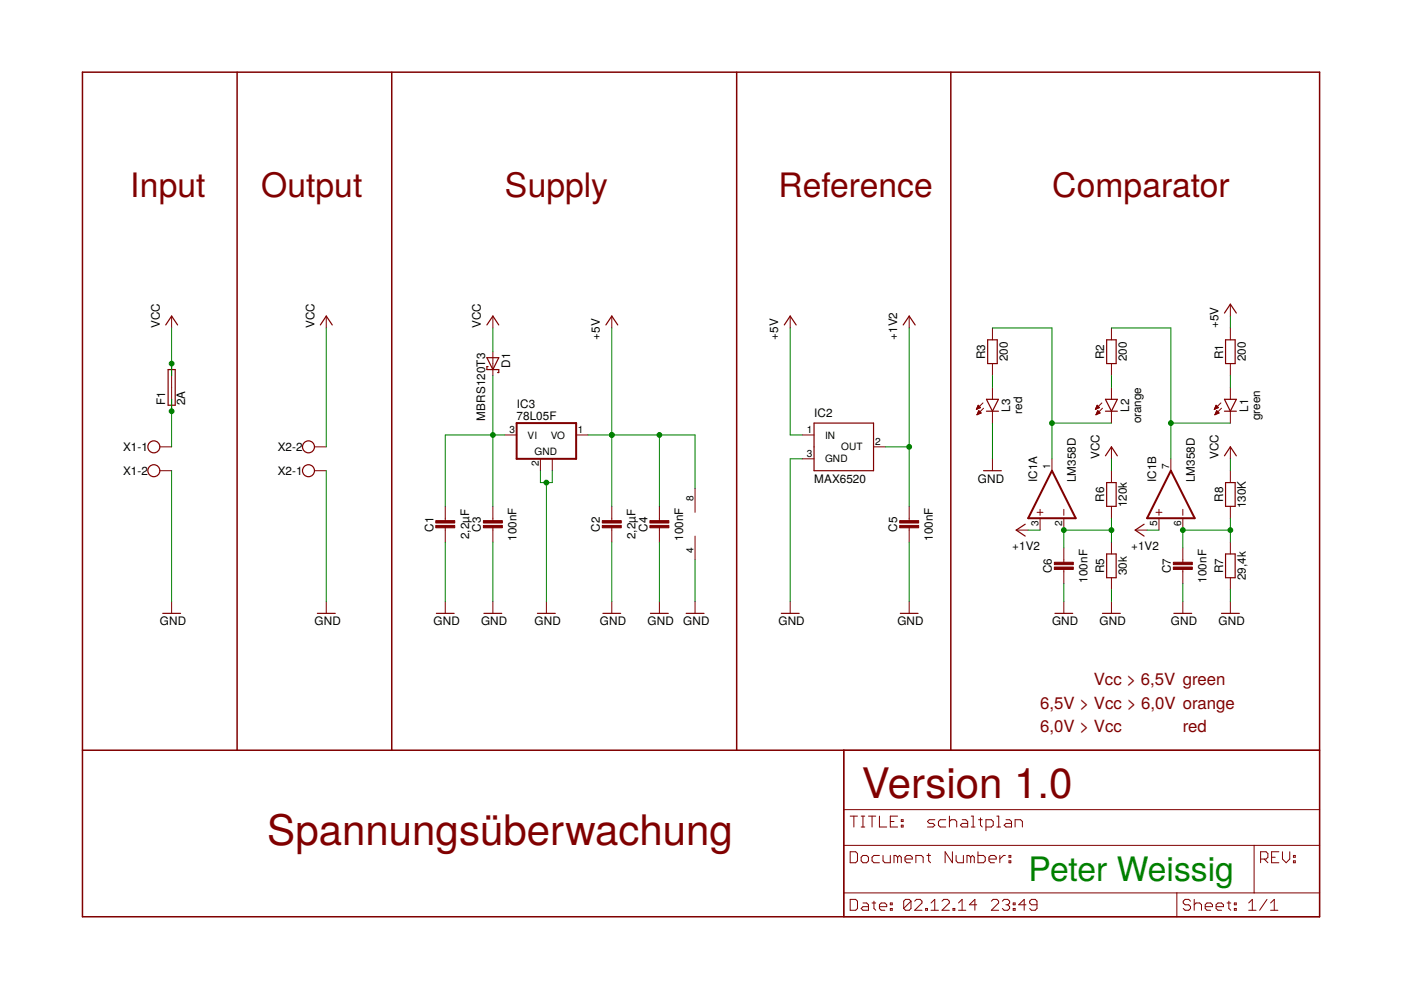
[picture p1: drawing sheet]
<?xml version="1.0" encoding="utf-8"?>
<!DOCTYPE eagle SYSTEM "eagle.dtd">
<eagle version="6.5.0">
<drawing>
<settings>
<setting alwaysvectorfont="no"/>
<setting verticaltext="up"/>
</settings>
<grid distance="0.1" unitdist="inch" unit="inch" style="lines" multiple="1" display="no" altdistance="0.01" altunitdist="inch" altunit="inch"/>
<schematic xreflabel="%F%N/%S.%C%R" xrefpart="/%S.%C%R">
<libraries>
<library name="supply1">
<symbols>
<symbol name="+5V">
<wire x1="1.27" y1="-1.905" x2="0" y2="0" width="0.254" layer="94"/>
<wire x1="0" y1="0" x2="-1.27" y2="-1.905" width="0.254" layer="94"/>
<text x="-2.54" y="-5.08" size="1.778" layer="96" rot="R90">&gt;VALUE</text>
<pin name="+5V" x="0" y="-2.54" visible="off" length="short" direction="sup" rot="R90"/>
</symbol>
<symbol name="GND">
<wire x1="-1.905" y1="0" x2="1.905" y2="0" width="0.254" layer="94"/>
<text x="-2.54" y="-2.54" size="1.778" layer="96">&gt;VALUE</text>
<pin name="GND" x="0" y="2.54" visible="off" length="short" direction="sup" rot="R270"/>
</symbol>
<symbol name="+3V3">
<wire x1="1.27" y1="-1.905" x2="0" y2="0" width="0.254" layer="94"/>
<wire x1="0" y1="0" x2="-1.27" y2="-1.905" width="0.254" layer="94"/>
<text x="-2.54" y="-5.08" size="1.778" layer="96" rot="R90">&gt;VALUE</text>
<pin name="+3V3" x="0" y="-2.54" visible="off" length="short" direction="sup" rot="R90"/>
</symbol>
<symbol name="VCC">
<wire x1="1.27" y1="-1.905" x2="0" y2="0" width="0.254" layer="94"/>
<wire x1="0" y1="0" x2="-1.27" y2="-1.905" width="0.254" layer="94"/>
<text x="-2.54" y="-2.54" size="1.778" layer="96" rot="R90">&gt;VALUE</text>
<pin name="VCC" x="0" y="-2.54" visible="off" length="short" direction="sup" rot="R90"/>
</symbol>
</symbols>
<devicesets>
<deviceset name="+5V" prefix="P+">
<gates>
<gate name="1" symbol="+5V" x="0" y="0"/>
</gates>
<devices>
<device name="">
<technologies>
<technology name=""/>
</technologies>
</device>
</devices>
</deviceset>
<deviceset name="GND" prefix="GND">
<gates>
<gate name="1" symbol="GND" x="0" y="0"/>
</gates>
<devices>
<device name="">
<technologies>
<technology name=""/>
</technologies>
</device>
</devices>
</deviceset>
<deviceset name="+3V3" prefix="+3V3">
<gates>
<gate name="G$1" symbol="+3V3" x="0" y="0"/>
</gates>
<devices>
<device name="">
<technologies>
<technology name=""/>
</technologies>
</device>
</devices>
</deviceset>
<deviceset name="VCC" prefix="P+">
<gates>
<gate name="VCC" symbol="VCC" x="0" y="0"/>
</gates>
<devices>
<device name="">
<technologies>
<technology name=""/>
</technologies>
</device>
</devices>
</deviceset>
</devicesets>
</library>
<library name="robo_ag">
<symbols>
<symbol name="RESISTOR">
<pin name="P1" x="5.08" y="0" visible="off" length="short" direction="pas" swaplevel="1" rot="R180"/>
<pin name="P2" x="-5.08" y="0" visible="off" length="short" direction="pas" swaplevel="1"/>
<wire x1="2.54" y1="1.016" x2="2.54" y2="-1.016" width="0.254" layer="94"/>
<wire x1="2.54" y1="-1.016" x2="-2.54" y2="-1.016" width="0.254" layer="94"/>
<wire x1="-2.54" y1="-1.016" x2="-2.54" y2="1.016" width="0.254" layer="94"/>
<wire x1="-2.54" y1="1.016" x2="2.54" y2="1.016" width="0.254" layer="94"/>
<text x="0" y="1.524" size="1.778" layer="95" align="bottom-center">&gt;NAME</text>
<text x="0" y="-3.302" size="1.778" layer="96" align="bottom-center">&gt;VALUE</text>
</symbol>
<symbol name="CAPACITATOR">
<pin name="1" x="0" y="2.54" visible="off" length="short" direction="pas" swaplevel="1" rot="R270"/>
<pin name="2" x="0" y="-5.08" visible="off" length="short" direction="pas" swaplevel="1" rot="R90"/>
<wire x1="0" y1="0" x2="0" y2="-0.762" width="0.1524" layer="94"/>
<wire x1="0" y1="-2.54" x2="0" y2="-1.778" width="0.1524" layer="94"/>
<rectangle x1="-2.032" y1="-1.016" x2="2.032" y2="-0.508" layer="94"/>
<rectangle x1="-2.032" y1="-2.032" x2="2.032" y2="-1.524" layer="94"/>
<text x="-2.54" y="-1.27" size="1.778" layer="95" rot="R90" align="bottom-center">&gt;NAME</text>
<text x="5.08" y="-1.27" size="1.778" layer="96" rot="R90" align="bottom-center">&gt;VALUE</text>
</symbol>
<symbol name="LED">
<wire x1="1.27" y1="0" x2="0" y2="-2.54" width="0.254" layer="94"/>
<wire x1="0" y1="-2.54" x2="-1.27" y2="0" width="0.254" layer="94"/>
<wire x1="1.27" y1="-2.54" x2="0" y2="-2.54" width="0.254" layer="94"/>
<wire x1="0" y1="-2.54" x2="-1.27" y2="-2.54" width="0.254" layer="94"/>
<wire x1="1.27" y1="0" x2="0" y2="0" width="0.254" layer="94"/>
<wire x1="0" y1="0" x2="-1.27" y2="0" width="0.254" layer="94"/>
<wire x1="-2.032" y1="-0.762" x2="-3.429" y2="-2.159" width="0.1524" layer="94"/>
<wire x1="-1.905" y1="-1.905" x2="-3.302" y2="-3.302" width="0.1524" layer="94"/>
<text x="3.81" y="-1.27" size="1.778" layer="95" rot="R90" align="bottom-center">&gt;NAME</text>
<text x="6.35" y="-1.27" size="1.778" layer="96" rot="R90" align="bottom-center">&gt;VALUE</text>
<pin name="C" x="0" y="-5.08" visible="off" length="short" direction="pas" rot="R90"/>
<pin name="A" x="0" y="2.54" visible="off" length="short" direction="pas" rot="R270"/>
<polygon width="0.1524" layer="94">
<vertex x="-3.429" y="-2.159"/>
<vertex x="-3.048" y="-1.27"/>
<vertex x="-2.54" y="-1.778"/>
</polygon>
<polygon width="0.1524" layer="94">
<vertex x="-3.302" y="-3.302"/>
<vertex x="-2.921" y="-2.413"/>
<vertex x="-2.413" y="-2.921"/>
</polygon>
</symbol>
</symbols>
<devicesets>
<deviceset name="RESISTOR" prefix="R" uservalue="yes">
<gates>
<gate name="G$1" symbol="RESISTOR" x="0" y="0"/>
</gates>
<devices>
<device name="-0603" package="SMD_0603">
<connects>
<connect gate="G$1" pin="P1" pad="1"/>
<connect gate="G$1" pin="P2" pad="2"/>
</connects>
<technologies>
<technology name=""/>
</technologies>
</device>
<device name="-0805" package="SMD_0805">
<connects>
<connect gate="G$1" pin="P1" pad="1"/>
<connect gate="G$1" pin="P2" pad="2"/>
</connects>
<technologies>
<technology name=""/>
</technologies>
</device>
<device name="-1206" package="SMD_1206">
<connects>
<connect gate="G$1" pin="P1" pad="1"/>
<connect gate="G$1" pin="P2" pad="2"/>
</connects>
<technologies>
<technology name=""/>
</technologies>
</device>
<device name="-VERTICAL" package="R_THT_2">
<connects>
<connect gate="G$1" pin="P1" pad="1"/>
<connect gate="G$1" pin="P2" pad="2"/>
</connects>
<technologies>
<technology name="">
<attribute name="REICHELT" value="METALL x,xxk" constant="no"/>
</technology>
</technologies>
</device>
<device name="-10MM" package="R_THT_4">
<connects>
<connect gate="G$1" pin="P1" pad="1"/>
<connect gate="G$1" pin="P2" pad="2"/>
</connects>
<technologies>
<technology name=""/>
</technologies>
</device>
<device name="-12MM" package="R_THT_5">
<connects>
<connect gate="G$1" pin="P1" pad="1"/>
<connect gate="G$1" pin="P2" pad="2"/>
</connects>
<technologies>
<technology name=""/>
</technologies>
</device>
<device name="-15MM" package="R_THT_6">
<connects>
<connect gate="G$1" pin="P1" pad="1"/>
<connect gate="G$1" pin="P2" pad="2"/>
</connects>
<technologies>
<technology name=""/>
</technologies>
</device>
</devices>
</deviceset>
<deviceset name="CAPACITATOR" prefix="C" uservalue="yes">
<gates>
<gate name="G$1" symbol="CAPACITATOR" x="0" y="0"/>
</gates>
<devices>
<device name="-2,5MM" package="C_THT_2">
<connects>
<connect gate="G$1" pin="1" pad="1"/>
<connect gate="G$1" pin="2" pad="2"/>
</connects>
<technologies>
<technology name=""/>
</technologies>
</device>
<device name="-5MM" package="C_THT_3">
<connects>
<connect gate="G$1" pin="1" pad="1"/>
<connect gate="G$1" pin="2" pad="2"/>
</connects>
<technologies>
<technology name=""/>
</technologies>
</device>
<device name="-0603" package="SMD_0603">
<connects>
<connect gate="G$1" pin="1" pad="1"/>
<connect gate="G$1" pin="2" pad="2"/>
</connects>
<technologies>
<technology name=""/>
</technologies>
</device>
<device name="-0805" package="SMD_0805">
<connects>
<connect gate="G$1" pin="1" pad="1"/>
<connect gate="G$1" pin="2" pad="2"/>
</connects>
<technologies>
<technology name=""/>
</technologies>
</device>
<device name="-1206" package="SMD_1206">
<connects>
<connect gate="G$1" pin="1" pad="1"/>
<connect gate="G$1" pin="2" pad="2"/>
</connects>
<technologies>
<technology name=""/>
</technologies>
</device>
</devices>
</deviceset>
<deviceset name="LED" prefix="L" uservalue="yes">
<gates>
<gate name="G$1" symbol="LED" x="0" y="2.54"/>
</gates>
<devices>
<device name="-0603" package="LED_0603">
<connects>
<connect gate="G$1" pin="A" pad="A"/>
<connect gate="G$1" pin="C" pad="C"/>
</connects>
<technologies>
<technology name=""/>
</technologies>
</device>
<device name="-0805" package="LED_0805">
<connects>
<connect gate="G$1" pin="A" pad="A"/>
<connect gate="G$1" pin="C" pad="C"/>
</connects>
<technologies>
<technology name=""/>
</technologies>
</device>
<device name="-1206" package="LED_1206">
<connects>
<connect gate="G$1" pin="A" pad="A"/>
<connect gate="G$1" pin="C" pad="C"/>
</connects>
<technologies>
<technology name=""/>
</technologies>
</device>
<device name="-3MM" package="LED_3MM">
<connects>
<connect gate="G$1" pin="A" pad="A"/>
<connect gate="G$1" pin="C" pad="K"/>
</connects>
<technologies>
<technology name=""/>
</technologies>
</device>
<device name="-5MM" package="LED_5MM">
<connects>
<connect gate="G$1" pin="A" pad="A"/>
<connect gate="G$1" pin="C" pad="K"/>
</connects>
<technologies>
<technology name=""/>
</technologies>
</device>
<device name="-LA_E67F" package="LED_TOP_PLCC4_L">
<connects>
<connect gate="G$1" pin="A" pad="A@1 A@2 A@3"/>
<connect gate="G$1" pin="C" pad="C"/>
</connects>
<technologies>
<technology name=""/>
</technologies>
</device>
<device name="-LA_E67B" package="LED_TOP_PLCC4_R">
<connects>
<connect gate="G$1" pin="A" pad="A"/>
<connect gate="G$1" pin="C" pad="C@1 C@3 C@4"/>
</connects>
<technologies>
<technology name=""/>
</technologies>
</device>
</devices>
</deviceset>
</devicesets>
</library>
<library name="frames">
<symbols>
<symbol name="DOCFIELD">
<wire x1="0" y1="0" x2="71.12" y2="0" width="0.1016" layer="94"/>
<wire x1="101.6" y1="15.24" x2="87.63" y2="15.24" width="0.1016" layer="94"/>
<wire x1="0" y1="0" x2="0" y2="5.08" width="0.1016" layer="94"/>
<wire x1="0" y1="5.08" x2="71.12" y2="5.08" width="0.1016" layer="94"/>
<wire x1="0" y1="5.08" x2="0" y2="15.24" width="0.1016" layer="94"/>
<wire x1="101.6" y1="15.24" x2="101.6" y2="5.08" width="0.1016" layer="94"/>
<wire x1="71.12" y1="5.08" x2="71.12" y2="0" width="0.1016" layer="94"/>
<wire x1="71.12" y1="5.08" x2="87.63" y2="5.08" width="0.1016" layer="94"/>
<wire x1="71.12" y1="0" x2="101.6" y2="0" width="0.1016" layer="94"/>
<wire x1="87.63" y1="15.24" x2="87.63" y2="5.08" width="0.1016" layer="94"/>
<wire x1="87.63" y1="15.24" x2="0" y2="15.24" width="0.1016" layer="94"/>
<wire x1="87.63" y1="5.08" x2="101.6" y2="5.08" width="0.1016" layer="94"/>
<wire x1="101.6" y1="5.08" x2="101.6" y2="0" width="0.1016" layer="94"/>
<wire x1="0" y1="15.24" x2="0" y2="22.86" width="0.1016" layer="94"/>
<wire x1="101.6" y1="35.56" x2="0" y2="35.56" width="0.1016" layer="94"/>
<wire x1="101.6" y1="35.56" x2="101.6" y2="22.86" width="0.1016" layer="94"/>
<wire x1="0" y1="22.86" x2="101.6" y2="22.86" width="0.1016" layer="94"/>
<wire x1="0" y1="22.86" x2="0" y2="35.56" width="0.1016" layer="94"/>
<wire x1="101.6" y1="22.86" x2="101.6" y2="15.24" width="0.1016" layer="94"/>
<text x="1.27" y="1.27" size="2.54" layer="94" font="vector">Date:</text>
<text x="12.7" y="1.27" size="2.54" layer="94" font="vector">&gt;LAST_DATE_TIME</text>
<text x="72.39" y="1.27" size="2.54" layer="94" font="vector">Sheet:</text>
<text x="86.36" y="1.27" size="2.54" layer="94" font="vector">&gt;SHEET</text>
<text x="88.9" y="11.43" size="2.54" layer="94" font="vector">REV:</text>
<text x="1.27" y="19.05" size="2.54" layer="94" font="vector">TITLE:</text>
<text x="1.27" y="11.43" size="2.54" layer="94" font="vector">Document Number:</text>
<text x="17.78" y="19.05" size="2.54" layer="94" font="vector">&gt;DRAWING_NAME</text>
</symbol>
<symbol name="DINA4_L">
<frame x1="0" y1="0" x2="264.16" y2="180.34" columns="4" rows="4" layer="94" border-left="no" border-top="no" border-right="no" border-bottom="no"/>
</symbol>
</symbols>
<devicesets>
<deviceset name="DINA4_L" prefix="FRAME" uservalue="yes">
<gates>
<gate name="G$1" symbol="DINA4_L" x="0" y="0"/>
<gate name="G$2" symbol="DOCFIELD" x="162.56" y="0" addlevel="must"/>
</gates>
<devices>
<device name="">
<technologies>
<technology name=""/>
</technologies>
</device>
</devices>
</deviceset>
</devicesets>
</library>
<library name="maxim">
<symbols>
<symbol name="MAX6520">
<wire x1="-5.08" y1="5.08" x2="7.62" y2="5.08" width="0.254" layer="94"/>
<wire x1="7.62" y1="5.08" x2="7.62" y2="-5.08" width="0.254" layer="94"/>
<wire x1="7.62" y1="-5.08" x2="-5.08" y2="-5.08" width="0.254" layer="94"/>
<wire x1="-5.08" y1="-5.08" x2="-5.08" y2="0" width="0.254" layer="94"/>
<wire x1="-5.08" y1="0" x2="-5.08" y2="5.08" width="0.254" layer="94"/>
<text x="-5.08" y="6.35" size="1.778" layer="95">&gt;NAME</text>
<text x="-5.08" y="-7.62" size="1.778" layer="96">&gt;VALUE</text>
<pin name="IN" x="-7.62" y="2.54" length="short" direction="in"/>
<pin name="GND" x="-7.62" y="-2.54" length="short" direction="pwr"/>
<pin name="OUT" x="10.16" y="0" length="short" direction="out" rot="R180"/>
</symbol>
</symbols>
<devicesets>
<deviceset name="MAX6520" prefix="IC">
<gates>
<gate name="-1" symbol="MAX6520" x="0" y="0"/>
</gates>
<devices>
<device name="" package="SOT23">
<connects>
<connect gate="-1" pin="GND" pad="3"/>
<connect gate="-1" pin="IN" pad="1"/>
<connect gate="-1" pin="OUT" pad="2"/>
</connects>
<technologies>
<technology name="">
<attribute name="MF" value="MAXIM" constant="no"/>
<attribute name="MPN" value="MAX6520EUR-T" constant="no"/>
<attribute name="OC_FARNELL" value="unknown" constant="no"/>
<attribute name="OC_NEWARK" value="02J4586" constant="no"/>
</technology>
</technologies>
</device>
</devices>
</deviceset>
</devicesets>
</library>
<library name="linear">
<symbols>
<symbol name="78XX2GND">
<wire x1="-5.08" y1="-5.08" x2="7.62" y2="-5.08" width="0.4064" layer="94"/>
<wire x1="7.62" y1="-5.08" x2="7.62" y2="2.54" width="0.4064" layer="94"/>
<wire x1="7.62" y1="2.54" x2="-5.08" y2="2.54" width="0.4064" layer="94"/>
<wire x1="-5.08" y1="2.54" x2="-5.08" y2="-5.08" width="0.4064" layer="94"/>
<text x="-5.08" y="5.715" size="1.778" layer="95">&gt;NAME</text>
<text x="-5.08" y="3.175" size="1.778" layer="96">&gt;VALUE</text>
<text x="-1.27" y="-4.318" size="1.524" layer="95">GND</text>
<pin name="VI" x="-7.62" y="0" length="short" direction="in"/>
<pin name="GND" x="0" y="-7.62" visible="pad" length="short" direction="pas" rot="R90"/>
<pin name="VO" x="10.16" y="0" length="short" direction="pas" rot="R180"/>
<pin name="GND@1" x="2.54" y="-7.62" visible="off" length="short" direction="pas" rot="R90"/>
</symbol>
<symbol name="OPAMP">
<wire x1="-5.08" y1="5.08" x2="-5.08" y2="-5.08" width="0.4064" layer="94"/>
<wire x1="-5.08" y1="-5.08" x2="5.08" y2="0" width="0.4064" layer="94"/>
<wire x1="5.08" y1="0" x2="-5.08" y2="5.08" width="0.4064" layer="94"/>
<wire x1="-3.81" y1="3.175" x2="-3.81" y2="1.905" width="0.1524" layer="94"/>
<wire x1="-4.445" y1="2.54" x2="-3.175" y2="2.54" width="0.1524" layer="94"/>
<wire x1="-4.445" y1="-2.54" x2="-3.175" y2="-2.54" width="0.1524" layer="94"/>
<text x="2.54" y="3.175" size="1.778" layer="95">&gt;NAME</text>
<text x="2.54" y="-5.08" size="1.778" layer="96">&gt;VALUE</text>
<pin name="-IN" x="-7.62" y="-2.54" visible="pad" length="short" direction="in"/>
<pin name="+IN" x="-7.62" y="2.54" visible="pad" length="short" direction="in"/>
<pin name="OUT" x="7.62" y="0" visible="pad" length="short" direction="out" rot="R180"/>
</symbol>
<symbol name="PWR+-">
<text x="1.27" y="3.175" size="0.8128" layer="93" rot="R90">V+</text>
<text x="1.27" y="-4.445" size="0.8128" layer="93" rot="R90">V-</text>
<pin name="V+" x="0" y="7.62" visible="pad" length="middle" direction="pwr" rot="R270"/>
<pin name="V-" x="0" y="-7.62" visible="pad" length="middle" direction="pwr" rot="R90"/>
</symbol>
</symbols>
<devicesets>
<deviceset name="78L*" prefix="IC">
<gates>
<gate name="G$1" symbol="78XX2GND" x="0" y="0"/>
</gates>
<devices>
<device name="F" package="SOT89">
<connects>
<connect gate="G$1" pin="GND" pad="2"/>
<connect gate="G$1" pin="GND@1" pad="2@1"/>
<connect gate="G$1" pin="VI" pad="3"/>
<connect gate="G$1" pin="VO" pad="1"/>
</connects>
<technologies>
<technology name="05"/>
<technology name="08"/>
<technology name="09"/>
<technology name="10"/>
<technology name="12"/>
<technology name="15"/>
</technologies>
</device>
</devices>
</deviceset>
<deviceset name="LM358" prefix="IC">
<gates>
<gate name="A" symbol="OPAMP" x="15.24" y="10.16" swaplevel="1"/>
<gate name="B" symbol="OPAMP" x="15.24" y="-12.7" swaplevel="1"/>
<gate name="P" symbol="PWR+-" x="15.24" y="10.16" addlevel="request"/>
</gates>
<devices>
<device name="N" package="DIL08">
<connects>
<connect gate="A" pin="+IN" pad="3"/>
<connect gate="A" pin="-IN" pad="2"/>
<connect gate="A" pin="OUT" pad="1"/>
<connect gate="B" pin="+IN" pad="5"/>
<connect gate="B" pin="-IN" pad="6"/>
<connect gate="B" pin="OUT" pad="7"/>
<connect gate="P" pin="V+" pad="8"/>
<connect gate="P" pin="V-" pad="4"/>
</connects>
<technologies>
<technology name=""/>
</technologies>
</device>
<device name="D" package="SO08">
<connects>
<connect gate="A" pin="+IN" pad="3"/>
<connect gate="A" pin="-IN" pad="2"/>
<connect gate="A" pin="OUT" pad="1"/>
<connect gate="B" pin="+IN" pad="5"/>
<connect gate="B" pin="-IN" pad="6"/>
<connect gate="B" pin="OUT" pad="7"/>
<connect gate="P" pin="V+" pad="8"/>
<connect gate="P" pin="V-" pad="4"/>
</connects>
<technologies>
<technology name=""/>
</technologies>
</device>
<device name="MX" package="SO08">
<connects>
<connect gate="A" pin="+IN" pad="3"/>
<connect gate="A" pin="-IN" pad="2"/>
<connect gate="A" pin="OUT" pad="1"/>
<connect gate="B" pin="+IN" pad="5"/>
<connect gate="B" pin="-IN" pad="6"/>
<connect gate="B" pin="OUT" pad="7"/>
<connect gate="P" pin="V+" pad="8"/>
<connect gate="P" pin="V-" pad="4"/>
</connects>
<technologies>
<technology name=""/>
</technologies>
</device>
</devices>
</deviceset>
</devicesets>
</library>
<library name="con-wago-500">
<symbols>
<symbol name="KL">
<circle x="1.27" y="0" radius="1.27" width="0.254" layer="94"/>
<text x="0" y="0.889" size="1.778" layer="95" rot="R180">&gt;NAME</text>
<pin name="KL" x="5.08" y="0" visible="off" length="short" direction="pas" rot="R180"/>
</symbol>
<symbol name="KL+V">
<circle x="1.27" y="0" radius="1.27" width="0.254" layer="94"/>
<text x="-2.54" y="-3.683" size="1.778" layer="96">&gt;VALUE</text>
<text x="0" y="0.889" size="1.778" layer="95" rot="R180">&gt;NAME</text>
<pin name="KL" x="5.08" y="0" visible="off" length="short" direction="pas" rot="R180"/>
</symbol>
</symbols>
<devicesets>
<deviceset name="W237-102" prefix="X" uservalue="yes">
<gates>
<gate name="-1" symbol="KL" x="0" y="5.08" addlevel="always"/>
<gate name="-2" symbol="KL+V" x="0" y="0" addlevel="always"/>
</gates>
<devices>
<device name="" package="W237-102">
<connects>
<connect gate="-1" pin="KL" pad="1"/>
<connect gate="-2" pin="KL" pad="2"/>
</connects>
<technologies>
<technology name="">
<attribute name="MF" value="" constant="no"/>
<attribute name="MPN" value="237-102" constant="no"/>
<attribute name="OC_FARNELL" value="unknown" constant="no"/>
<attribute name="OC_NEWARK" value="70K9898" constant="no"/>
</technology>
</technologies>
</device>
</devices>
</deviceset>
</devicesets>
</library>
<library name="fuse">
<symbols>
<symbol name="FUSED">
<wire x1="-3.81" y1="-0.762" x2="3.81" y2="-0.762" width="0.254" layer="94"/>
<wire x1="3.81" y1="0.762" x2="-3.81" y2="0.762" width="0.254" layer="94"/>
<wire x1="3.81" y1="-0.762" x2="3.81" y2="0.762" width="0.254" layer="94"/>
<wire x1="-3.81" y1="0.762" x2="-3.81" y2="-0.762" width="0.254" layer="94"/>
<text x="-3.81" y="1.397" size="1.778" layer="95">&gt;NAME</text>
<text x="-3.81" y="-2.921" size="1.778" layer="96">&gt;VALUE</text>
<pin name="1B" x="-2.54" y="0" visible="off" length="short" direction="pas"/>
<pin name="1A" x="-5.08" y="0" visible="off" length="short" direction="pas" swaplevel="1"/>
<pin name="2A" x="5.08" y="0" visible="off" length="short" direction="pas" swaplevel="1" rot="R180"/>
<pin name="2B" x="2.54" y="0" visible="off" length="short" direction="pas" rot="R180"/>
</symbol>
</symbols>
<devicesets>
<deviceset name="SHK20L" prefix="F" uservalue="yes">
<gates>
<gate name="G$1" symbol="FUSED" x="0" y="0"/>
</gates>
<devices>
<device name="" package="SHK20L">
<connects>
<connect gate="G$1" pin="1A" pad="1A"/>
<connect gate="G$1" pin="1B" pad="1B"/>
<connect gate="G$1" pin="2A" pad="2A"/>
<connect gate="G$1" pin="2B" pad="2B"/>
</connects>
<technologies>
<technology name="">
<attribute name="MF" value="" constant="no"/>
<attribute name="MPN" value="" constant="no"/>
<attribute name="OC_FARNELL" value="unknown" constant="no"/>
<attribute name="OC_NEWARK" value="unknown" constant="no"/>
</technology>
</technologies>
</device>
</devices>
</deviceset>
</devicesets>
</library>
<library name="diode">
<symbols>
<symbol name="SCHOTTKY">
<wire x1="-1.27" y1="-1.27" x2="1.27" y2="0" width="0.254" layer="94"/>
<wire x1="1.27" y1="0" x2="-1.27" y2="1.27" width="0.254" layer="94"/>
<wire x1="1.905" y1="1.27" x2="1.27" y2="1.27" width="0.254" layer="94"/>
<wire x1="1.27" y1="1.27" x2="1.27" y2="0" width="0.254" layer="94"/>
<wire x1="-1.27" y1="1.27" x2="-1.27" y2="-1.27" width="0.254" layer="94"/>
<wire x1="1.27" y1="0" x2="1.27" y2="-1.27" width="0.254" layer="94"/>
<wire x1="1.905" y1="1.27" x2="1.905" y2="1.016" width="0.254" layer="94"/>
<wire x1="1.27" y1="-1.27" x2="0.635" y2="-1.27" width="0.254" layer="94"/>
<wire x1="0.635" y1="-1.016" x2="0.635" y2="-1.27" width="0.254" layer="94"/>
<text x="-2.286" y="1.905" size="1.778" layer="95">&gt;NAME</text>
<text x="-2.286" y="-3.429" size="1.778" layer="96">&gt;VALUE</text>
<pin name="A" x="-2.54" y="0" visible="off" length="short" direction="pas"/>
<pin name="C" x="2.54" y="0" visible="off" length="short" direction="pas" rot="R180"/>
</symbol>
</symbols>
<devicesets>
<deviceset name="MBRS130LT3" prefix="D">
<gates>
<gate name="G$1" symbol="SCHOTTKY" x="0" y="0"/>
</gates>
<devices>
<device name="" package="SMB">
<connects>
<connect gate="G$1" pin="A" pad="A"/>
<connect gate="G$1" pin="C" pad="C"/>
</connects>
<technologies>
<technology name=""/>
</technologies>
</device>
</devices>
</deviceset>
</devicesets>
</library>
</libraries>
<attributes>
</attributes>
<variantdefs>
</variantdefs>
<classes>
<class number="0" name="default" width="0" drill="0">
</class>
</classes>
<parts>
<part name="GND2" library="supply1" deviceset="GND" device=""/>
<part name="R6" library="robo_ag" deviceset="RESISTOR" device="-1206" value="120k"/>
<part name="GND3" library="supply1" deviceset="GND" device=""/>
<part name="GND4" library="supply1" deviceset="GND" device=""/>
<part name="GND5" library="supply1" deviceset="GND" device=""/>
<part name="FRAME2" library="frames" deviceset="DINA4_L" device=""/>
<part name="C4" library="robo_ag" deviceset="CAPACITATOR" device="-1206" value="100nF"/>
<part name="C2" library="robo_ag" deviceset="CAPACITATOR" device="-1206" value="2,2µF"/>
<part name="IC2" library="maxim" deviceset="MAX6520" device=""/>
<part name="IC3" library="linear" deviceset="78L*" device="F" technology="05"/>
<part name="X1" library="con-wago-500" deviceset="W237-102" device=""/>
<part name="F1" library="fuse" deviceset="SHK20L" device="" value="2A"/>
<part name="P+3" library="supply1" deviceset="VCC" device=""/>
<part name="GND6" library="supply1" deviceset="GND" device=""/>
<part name="X2" library="con-wago-500" deviceset="W237-102" device=""/>
<part name="P+2" library="supply1" deviceset="VCC" device=""/>
<part name="D1" library="diode" deviceset="MBRS130LT3" device="" value="MBRS120T3"/>
<part name="P+1" library="supply1" deviceset="VCC" device=""/>
<part name="P+4" library="supply1" deviceset="+5V" device=""/>
<part name="C3" library="robo_ag" deviceset="CAPACITATOR" device="-1206" value="100nF"/>
<part name="GND1" library="supply1" deviceset="GND" device=""/>
<part name="C1" library="robo_ag" deviceset="CAPACITATOR" device="-1206" value="2,2µF"/>
<part name="GND7" library="supply1" deviceset="GND" device=""/>
<part name="P+5" library="supply1" deviceset="+5V" device=""/>
<part name="GND8" library="supply1" deviceset="GND" device=""/>
<part name="C5" library="robo_ag" deviceset="CAPACITATOR" device="-1206" value="100nF"/>
<part name="GND9" library="supply1" deviceset="GND" device=""/>
<part name="+3V2" library="supply1" deviceset="+3V3" device="" value="+1V2"/>
<part name="IC1" library="linear" deviceset="LM358" device="D"/>
<part name="+3V1" library="supply1" deviceset="+3V3" device="" value="+1V2"/>
<part name="R5" library="robo_ag" deviceset="RESISTOR" device="-1206" value="30k"/>
<part name="GND10" library="supply1" deviceset="GND" device=""/>
<part name="R8" library="robo_ag" deviceset="RESISTOR" device="-1206" value="130K"/>
<part name="+3V3" library="supply1" deviceset="+3V3" device="" value="+1V2"/>
<part name="R7" library="robo_ag" deviceset="RESISTOR" device="-1206" value="29,4k"/>
<part name="GND11" library="supply1" deviceset="GND" device=""/>
<part name="L1" library="robo_ag" deviceset="LED" device="-3MM" value="green"/>
<part name="R1" library="robo_ag" deviceset="RESISTOR" device="-1206" value="200"/>
<part name="P+8" library="supply1" deviceset="+5V" device=""/>
<part name="R3" library="robo_ag" deviceset="RESISTOR" device="-1206" value="200"/>
<part name="L3" library="robo_ag" deviceset="LED" device="-3MM" value="red"/>
<part name="GND12" library="supply1" deviceset="GND" device=""/>
<part name="L2" library="robo_ag" deviceset="LED" device="-3MM" value="orange"/>
<part name="R2" library="robo_ag" deviceset="RESISTOR" device="-1206" value="200"/>
<part name="P+6" library="supply1" deviceset="VCC" device=""/>
<part name="P+7" library="supply1" deviceset="VCC" device=""/>
<part name="C6" library="robo_ag" deviceset="CAPACITATOR" device="-1206" value="100nF"/>
<part name="C7" library="robo_ag" deviceset="CAPACITATOR" device="-1206" value="100nF"/>
<part name="GND13" library="supply1" deviceset="GND" device=""/>
<part name="GND14" library="supply1" deviceset="GND" device=""/>
<part name="GND15" library="supply1" deviceset="GND" device=""/>
</parts>
<sheets>
<sheet>
<plain>
<text x="194.31" y="152.4" size="5.08" layer="94">Input</text>
<text x="223.52" y="13.97" size="6.35" layer="94">Spannungsüberwachung</text>
<text x="386.08" y="6.35" size="5.08" layer="91">Peter Weissig</text>
<text x="350.52" y="24.13" size="6.35" layer="94">Version 1.0</text>
<text x="274.32" y="152.4" size="5.08" layer="94">Supply</text>
<text x="391.16" y="152.4" size="5.08" layer="94">Comparator</text>
<wire x1="369.57" y1="34.29" x2="369.57" y2="179.07" width="0.3048" layer="94"/>
<wire x1="217.17" y1="34.29" x2="217.17" y2="179.07" width="0.3048" layer="94"/>
<wire x1="217.17" y1="34.29" x2="184.15" y2="34.29" width="0.3048" layer="94"/>
<text x="222.25" y="152.4" size="5.08" layer="94">Output</text>
<wire x1="250.19" y1="34.29" x2="250.19" y2="179.07" width="0.3048" layer="94"/>
<wire x1="369.57" y1="34.29" x2="346.71" y2="34.29" width="0.3048" layer="94"/>
<wire x1="346.71" y1="34.29" x2="323.85" y2="34.29" width="0.3048" layer="94"/>
<wire x1="323.85" y1="34.29" x2="250.19" y2="34.29" width="0.3048" layer="94"/>
<wire x1="250.19" y1="34.29" x2="217.17" y2="34.29" width="0.3048" layer="94"/>
<wire x1="448.31" y1="34.29" x2="369.57" y2="34.29" width="0.3048" layer="94"/>
<wire x1="323.85" y1="34.29" x2="323.85" y2="179.07" width="0.3048" layer="94"/>
<text x="332.74" y="152.4" size="5.08" layer="94">Reference</text>
<wire x1="346.71" y1="34.29" x2="346.71" y2="-1.27" width="0.3048" layer="94"/>
<text x="400.05" y="48.26" size="2.54" layer="94">Vcc &gt; 6,5V</text>
<text x="388.62" y="43.18" size="2.54" layer="94">6,5V &gt; Vcc &gt; 6,0V</text>
<text x="388.62" y="38.1" size="2.54" layer="94">6,0V &gt; Vcc</text>
<text x="419.1" y="48.26" size="2.54" layer="94">green</text>
<text x="419.1" y="43.18" size="2.54" layer="94">orange</text>
<text x="419.1" y="38.1" size="2.54" layer="94">red</text>
</plain>
<instances>
<instance part="GND2" gate="1" x="203.2" y="63.5"/>
<instance part="R6" gate="G$1" x="403.86" y="88.9" rot="MR270"/>
<instance part="GND3" gate="1" x="283.21" y="63.5"/>
<instance part="GND4" gate="1" x="297.18" y="63.5"/>
<instance part="GND5" gate="1" x="307.34" y="63.5"/>
<instance part="FRAME2" gate="G$1" x="184.15" y="-1.27"/>
<instance part="FRAME2" gate="G$2" x="346.71" y="-1.27"/>
<instance part="C4" gate="G$1" x="307.34" y="83.82"/>
<instance part="C2" gate="G$1" x="297.18" y="83.82"/>
<instance part="IC2" gate="-1" x="345.44" y="99.06"/>
<instance part="IC3" gate="G$1" x="281.94" y="101.6"/>
<instance part="X1" gate="-1" x="198.12" y="99.06"/>
<instance part="X1" gate="-2" x="198.12" y="93.98"/>
<instance part="F1" gate="G$1" x="203.2" y="111.76" rot="R90"/>
<instance part="P+3" gate="VCC" x="203.2" y="127"/>
<instance part="GND6" gate="1" x="236.22" y="63.5"/>
<instance part="X2" gate="-1" x="231.14" y="93.98"/>
<instance part="X2" gate="-2" x="231.14" y="99.06"/>
<instance part="P+2" gate="VCC" x="236.22" y="127"/>
<instance part="D1" gate="G$1" x="271.78" y="116.84" rot="R270"/>
<instance part="P+1" gate="VCC" x="271.78" y="127"/>
<instance part="P+4" gate="1" x="297.18" y="127"/>
<instance part="C3" gate="G$1" x="271.78" y="83.82"/>
<instance part="GND1" gate="1" x="271.78" y="63.5"/>
<instance part="C1" gate="G$1" x="261.62" y="83.82"/>
<instance part="GND7" gate="1" x="261.62" y="63.5"/>
<instance part="P+5" gate="1" x="335.28" y="127"/>
<instance part="GND8" gate="1" x="335.28" y="63.5"/>
<instance part="C5" gate="G$1" x="360.68" y="83.82"/>
<instance part="GND9" gate="1" x="360.68" y="63.5"/>
<instance part="+3V2" gate="G$1" x="360.68" y="127"/>
<instance part="IC1" gate="A" x="391.16" y="88.9" rot="R90"/>
<instance part="IC1" gate="P" x="314.96" y="82.55"/>
<instance part="+3V1" gate="G$1" x="383.54" y="81.28" rot="R90"/>
<instance part="R5" gate="G$1" x="403.86" y="73.66" rot="MR270"/>
<instance part="GND10" gate="1" x="403.86" y="63.5"/>
<instance part="R8" gate="G$1" x="429.26" y="88.9" rot="MR270"/>
<instance part="IC1" gate="B" x="416.56" y="88.9" rot="R90"/>
<instance part="+3V3" gate="G$1" x="408.94" y="81.28" rot="R90"/>
<instance part="R7" gate="G$1" x="429.26" y="73.66" rot="MR270"/>
<instance part="GND11" gate="1" x="429.26" y="63.5"/>
<instance part="L1" gate="G$1" x="429.26" y="109.22"/>
<instance part="R1" gate="G$1" x="429.26" y="119.38" rot="R90"/>
<instance part="P+8" gate="1" x="429.26" y="129.54"/>
<instance part="R3" gate="G$1" x="378.46" y="119.38" rot="R90"/>
<instance part="L3" gate="G$1" x="378.46" y="109.22"/>
<instance part="GND12" gate="1" x="378.46" y="93.98" rot="MR0"/>
<instance part="L2" gate="G$1" x="403.86" y="109.22"/>
<instance part="R2" gate="G$1" x="403.86" y="119.38" rot="R90"/>
<instance part="P+6" gate="VCC" x="403.86" y="99.06"/>
<instance part="P+7" gate="VCC" x="429.26" y="99.06"/>
<instance part="C6" gate="G$1" x="393.7" y="74.93"/>
<instance part="C7" gate="G$1" x="419.1" y="74.93"/>
<instance part="GND13" gate="1" x="393.7" y="63.5"/>
<instance part="GND14" gate="1" x="419.1" y="63.5"/>
<instance part="GND15" gate="1" x="314.96" y="63.5"/>
</instances>
<busses>
</busses>
<nets>
<net name="GND" class="0">
<segment>
<wire x1="281.94" y1="93.98" x2="281.94" y2="91.44" width="0.1524" layer="91"/>
<pinref part="GND3" gate="1" pin="GND"/>
<pinref part="IC3" gate="G$1" pin="GND@1"/>
<wire x1="284.48" y1="93.98" x2="284.48" y2="91.44" width="0.1524" layer="91"/>
<wire x1="284.48" y1="91.44" x2="283.21" y2="91.44" width="0.1524" layer="91"/>
<wire x1="283.21" y1="91.44" x2="281.94" y2="91.44" width="0.1524" layer="91"/>
<wire x1="283.21" y1="66.04" x2="283.21" y2="91.44" width="0.1524" layer="91"/>
<junction x="283.21" y="91.44"/>
<pinref part="IC3" gate="G$1" pin="GND"/>
</segment>
<segment>
<wire x1="297.18" y1="66.04" x2="297.18" y2="78.74" width="0.1524" layer="91"/>
<pinref part="GND4" gate="1" pin="GND"/>
<pinref part="C2" gate="G$1" pin="2"/>
</segment>
<segment>
<pinref part="GND2" gate="1" pin="GND"/>
<wire x1="203.2" y1="93.98" x2="203.2" y2="66.04" width="0.1524" layer="91"/>
<pinref part="X1" gate="-2" pin="KL"/>
</segment>
<segment>
<pinref part="GND5" gate="1" pin="GND"/>
<wire x1="307.34" y1="78.74" x2="307.34" y2="66.04" width="0.1524" layer="91"/>
<pinref part="C4" gate="G$1" pin="2"/>
</segment>
<segment>
<pinref part="GND1" gate="1" pin="GND"/>
<pinref part="C3" gate="G$1" pin="2"/>
<wire x1="271.78" y1="66.04" x2="271.78" y2="78.74" width="0.1524" layer="91"/>
</segment>
<segment>
<pinref part="C1" gate="G$1" pin="2"/>
<pinref part="GND7" gate="1" pin="GND"/>
<wire x1="261.62" y1="78.74" x2="261.62" y2="66.04" width="0.1524" layer="91"/>
</segment>
<segment>
<pinref part="GND8" gate="1" pin="GND"/>
<pinref part="IC2" gate="-1" pin="GND"/>
<wire x1="335.28" y1="66.04" x2="335.28" y2="96.52" width="0.1524" layer="91"/>
<wire x1="335.28" y1="96.52" x2="337.82" y2="96.52" width="0.1524" layer="91"/>
</segment>
<segment>
<pinref part="GND9" gate="1" pin="GND"/>
<pinref part="C5" gate="G$1" pin="2"/>
<wire x1="360.68" y1="66.04" x2="360.68" y2="78.74" width="0.1524" layer="91"/>
</segment>
<segment>
<pinref part="R5" gate="G$1" pin="P1"/>
<pinref part="GND10" gate="1" pin="GND"/>
<wire x1="403.86" y1="66.04" x2="403.86" y2="68.58" width="0.1524" layer="91"/>
</segment>
<segment>
<pinref part="R7" gate="G$1" pin="P1"/>
<pinref part="GND11" gate="1" pin="GND"/>
<wire x1="429.26" y1="66.04" x2="429.26" y2="68.58" width="0.1524" layer="91"/>
</segment>
<segment>
<pinref part="L3" gate="G$1" pin="C"/>
<pinref part="GND12" gate="1" pin="GND"/>
<wire x1="378.46" y1="104.14" x2="378.46" y2="96.52" width="0.1524" layer="91"/>
</segment>
<segment>
<pinref part="GND13" gate="1" pin="GND"/>
<pinref part="C6" gate="G$1" pin="2"/>
<wire x1="393.7" y1="66.04" x2="393.7" y2="69.85" width="0.1524" layer="91"/>
</segment>
<segment>
<pinref part="GND14" gate="1" pin="GND"/>
<pinref part="C7" gate="G$1" pin="2"/>
<wire x1="419.1" y1="66.04" x2="419.1" y2="69.85" width="0.1524" layer="91"/>
</segment>
<segment>
<pinref part="IC1" gate="P" pin="V-"/>
<wire x1="314.96" y1="74.93" x2="314.96" y2="66.04" width="0.1524" layer="91"/>
<pinref part="GND15" gate="1" pin="GND"/>
</segment>
<segment>
<pinref part="X2" gate="-1" pin="KL"/>
<pinref part="GND6" gate="1" pin="GND"/>
<wire x1="236.22" y1="93.98" x2="236.22" y2="66.04" width="0.1524" layer="91"/>
</segment>
</net>
<net name="+5V" class="0">
<segment>
<pinref part="P+4" gate="1" pin="+5V"/>
<pinref part="IC3" gate="G$1" pin="VO"/>
<wire x1="297.18" y1="124.46" x2="297.18" y2="101.6" width="0.1524" layer="91"/>
<wire x1="297.18" y1="101.6" x2="292.1" y2="101.6" width="0.1524" layer="91"/>
<wire x1="297.18" y1="86.36" x2="297.18" y2="101.6" width="0.1524" layer="91"/>
<wire x1="297.18" y1="101.6" x2="307.34" y2="101.6" width="0.1524" layer="91"/>
<wire x1="307.34" y1="101.6" x2="307.34" y2="86.36" width="0.1524" layer="91"/>
<pinref part="C2" gate="G$1" pin="1"/>
<pinref part="C4" gate="G$1" pin="1"/>
<junction x="297.18" y="101.6"/>
<junction x="297.18" y="101.6"/>
<wire x1="307.34" y1="101.6" x2="314.96" y2="101.6" width="0.1524" layer="91"/>
<wire x1="314.96" y1="101.6" x2="314.96" y2="90.17" width="0.1524" layer="91"/>
<junction x="307.34" y="101.6"/>
<pinref part="IC1" gate="P" pin="V+"/>
</segment>
<segment>
<pinref part="P+5" gate="1" pin="+5V"/>
<pinref part="IC2" gate="-1" pin="IN"/>
<wire x1="335.28" y1="124.46" x2="335.28" y2="101.6" width="0.1524" layer="91"/>
<wire x1="335.28" y1="101.6" x2="337.82" y2="101.6" width="0.1524" layer="91"/>
</segment>
<segment>
<pinref part="R1" gate="G$1" pin="P1"/>
<pinref part="P+8" gate="1" pin="+5V"/>
<wire x1="429.26" y1="124.46" x2="429.26" y2="127" width="0.1524" layer="91"/>
</segment>
</net>
<net name="+3V3" class="0">
<segment>
<pinref part="C5" gate="G$1" pin="1"/>
<pinref part="IC2" gate="-1" pin="OUT"/>
<wire x1="360.68" y1="86.36" x2="360.68" y2="99.06" width="0.1524" layer="91"/>
<wire x1="360.68" y1="99.06" x2="355.6" y2="99.06" width="0.1524" layer="91"/>
<pinref part="+3V2" gate="G$1" pin="+3V3"/>
<wire x1="360.68" y1="124.46" x2="360.68" y2="99.06" width="0.1524" layer="91"/>
<junction x="360.68" y="99.06"/>
</segment>
<segment>
<pinref part="+3V3" gate="G$1" pin="+3V3"/>
<pinref part="IC1" gate="B" pin="+IN"/>
<wire x1="411.48" y1="81.28" x2="414.02" y2="81.28" width="0.1524" layer="91"/>
</segment>
<segment>
<pinref part="+3V1" gate="G$1" pin="+3V3"/>
<pinref part="IC1" gate="A" pin="+IN"/>
<wire x1="386.08" y1="81.28" x2="388.62" y2="81.28" width="0.1524" layer="91"/>
</segment>
</net>
<net name="N$15" class="0">
<segment>
<pinref part="F1" gate="G$1" pin="1B"/>
<wire x1="203.2" y1="106.68" x2="203.2" y2="109.22" width="0.1524" layer="91"/>
<pinref part="F1" gate="G$1" pin="1A"/>
<junction x="203.2" y="106.68"/>
<pinref part="X1" gate="-1" pin="KL"/>
<wire x1="203.2" y1="99.06" x2="203.2" y2="106.68" width="0.1524" layer="91"/>
</segment>
</net>
<net name="VCC" class="0">
<segment>
<pinref part="F1" gate="G$1" pin="2A"/>
<wire x1="203.2" y1="114.3" x2="203.2" y2="116.84" width="0.1524" layer="91"/>
<wire x1="203.2" y1="116.84" x2="203.2" y2="124.46" width="0.1524" layer="91"/>
<junction x="203.2" y="116.84"/>
<pinref part="F1" gate="G$1" pin="2B"/>
<pinref part="P+3" gate="VCC" pin="VCC"/>
</segment>
<segment>
<wire x1="271.78" y1="124.46" x2="271.78" y2="119.38" width="0.1524" layer="91"/>
<pinref part="D1" gate="G$1" pin="A"/>
<pinref part="P+1" gate="VCC" pin="VCC"/>
</segment>
<segment>
<pinref part="R6" gate="G$1" pin="P2"/>
<wire x1="403.86" y1="93.98" x2="403.86" y2="96.52" width="0.1524" layer="91"/>
<pinref part="P+6" gate="VCC" pin="VCC"/>
</segment>
<segment>
<pinref part="R8" gate="G$1" pin="P2"/>
<wire x1="429.26" y1="93.98" x2="429.26" y2="96.52" width="0.1524" layer="91"/>
<pinref part="P+7" gate="VCC" pin="VCC"/>
</segment>
<segment>
<pinref part="X2" gate="-2" pin="KL"/>
<pinref part="P+2" gate="VCC" pin="VCC"/>
<wire x1="236.22" y1="99.06" x2="236.22" y2="124.46" width="0.1524" layer="91"/>
</segment>
</net>
<net name="N$17" class="0">
<segment>
<pinref part="IC3" gate="G$1" pin="VI"/>
<wire x1="274.32" y1="101.6" x2="271.78" y2="101.6" width="0.1524" layer="91"/>
<pinref part="D1" gate="G$1" pin="C"/>
<wire x1="271.78" y1="114.3" x2="271.78" y2="101.6" width="0.1524" layer="91"/>
<pinref part="C3" gate="G$1" pin="1"/>
<wire x1="271.78" y1="86.36" x2="271.78" y2="101.6" width="0.1524" layer="91"/>
<junction x="271.78" y="101.6"/>
<pinref part="C1" gate="G$1" pin="1"/>
<wire x1="261.62" y1="86.36" x2="261.62" y2="101.6" width="0.1524" layer="91"/>
<wire x1="261.62" y1="101.6" x2="271.78" y2="101.6" width="0.1524" layer="91"/>
</segment>
</net>
<net name="N$1" class="0">
<segment>
<pinref part="R6" gate="G$1" pin="P1"/>
<wire x1="403.86" y1="83.82" x2="403.86" y2="81.28" width="0.1524" layer="91"/>
<pinref part="R5" gate="G$1" pin="P2"/>
<pinref part="IC1" gate="A" pin="-IN"/>
<wire x1="403.86" y1="81.28" x2="403.86" y2="78.74" width="0.1524" layer="91"/>
<wire x1="393.7" y1="81.28" x2="403.86" y2="81.28" width="0.1524" layer="91"/>
<junction x="403.86" y="81.28"/>
<pinref part="C6" gate="G$1" pin="1"/>
<wire x1="393.7" y1="77.47" x2="393.7" y2="81.28" width="0.1524" layer="91"/>
<junction x="393.7" y="81.28"/>
</segment>
</net>
<net name="N$16" class="0">
<segment>
<pinref part="R8" gate="G$1" pin="P1"/>
<wire x1="429.26" y1="83.82" x2="429.26" y2="81.28" width="0.1524" layer="91"/>
<pinref part="R7" gate="G$1" pin="P2"/>
<pinref part="IC1" gate="B" pin="-IN"/>
<wire x1="429.26" y1="81.28" x2="429.26" y2="78.74" width="0.1524" layer="91"/>
<wire x1="419.1" y1="81.28" x2="429.26" y2="81.28" width="0.1524" layer="91"/>
<junction x="429.26" y="81.28"/>
<pinref part="C7" gate="G$1" pin="1"/>
<wire x1="419.1" y1="77.47" x2="419.1" y2="81.28" width="0.1524" layer="91"/>
<junction x="419.1" y="81.28"/>
</segment>
</net>
<net name="N$18" class="0">
<segment>
<pinref part="R1" gate="G$1" pin="P2"/>
<pinref part="L1" gate="G$1" pin="A"/>
<wire x1="429.26" y1="111.76" x2="429.26" y2="114.3" width="0.1524" layer="91"/>
</segment>
</net>
<net name="N$19" class="0">
<segment>
<pinref part="L1" gate="G$1" pin="C"/>
<wire x1="429.26" y1="104.14" x2="416.56" y2="104.14" width="0.1524" layer="91"/>
<wire x1="416.56" y1="104.14" x2="416.56" y2="124.46" width="0.1524" layer="91"/>
<pinref part="R2" gate="G$1" pin="P1"/>
<wire x1="416.56" y1="124.46" x2="403.86" y2="124.46" width="0.1524" layer="91"/>
<pinref part="IC1" gate="B" pin="OUT"/>
<wire x1="416.56" y1="104.14" x2="416.56" y2="96.52" width="0.1524" layer="91"/>
<junction x="416.56" y="104.14"/>
</segment>
</net>
<net name="N$21" class="0">
<segment>
<pinref part="L2" gate="G$1" pin="C"/>
<wire x1="403.86" y1="104.14" x2="391.16" y2="104.14" width="0.1524" layer="91"/>
<wire x1="391.16" y1="104.14" x2="391.16" y2="124.46" width="0.1524" layer="91"/>
<wire x1="391.16" y1="124.46" x2="378.46" y2="124.46" width="0.1524" layer="91"/>
<pinref part="R3" gate="G$1" pin="P1"/>
<pinref part="IC1" gate="A" pin="OUT"/>
<wire x1="391.16" y1="104.14" x2="391.16" y2="96.52" width="0.1524" layer="91"/>
<junction x="391.16" y="104.14"/>
</segment>
</net>
<net name="N$20" class="0">
<segment>
<pinref part="R3" gate="G$1" pin="P2"/>
<pinref part="L3" gate="G$1" pin="A"/>
<wire x1="378.46" y1="114.3" x2="378.46" y2="111.76" width="0.1524" layer="91"/>
</segment>
</net>
<net name="N$22" class="0">
<segment>
<pinref part="R2" gate="G$1" pin="P2"/>
<pinref part="L2" gate="G$1" pin="A"/>
<wire x1="403.86" y1="114.3" x2="403.86" y2="111.76" width="0.1524" layer="91"/>
</segment>
</net>
</nets>
</sheet>
</sheets>
</schematic>
</drawing>
</eagle>
